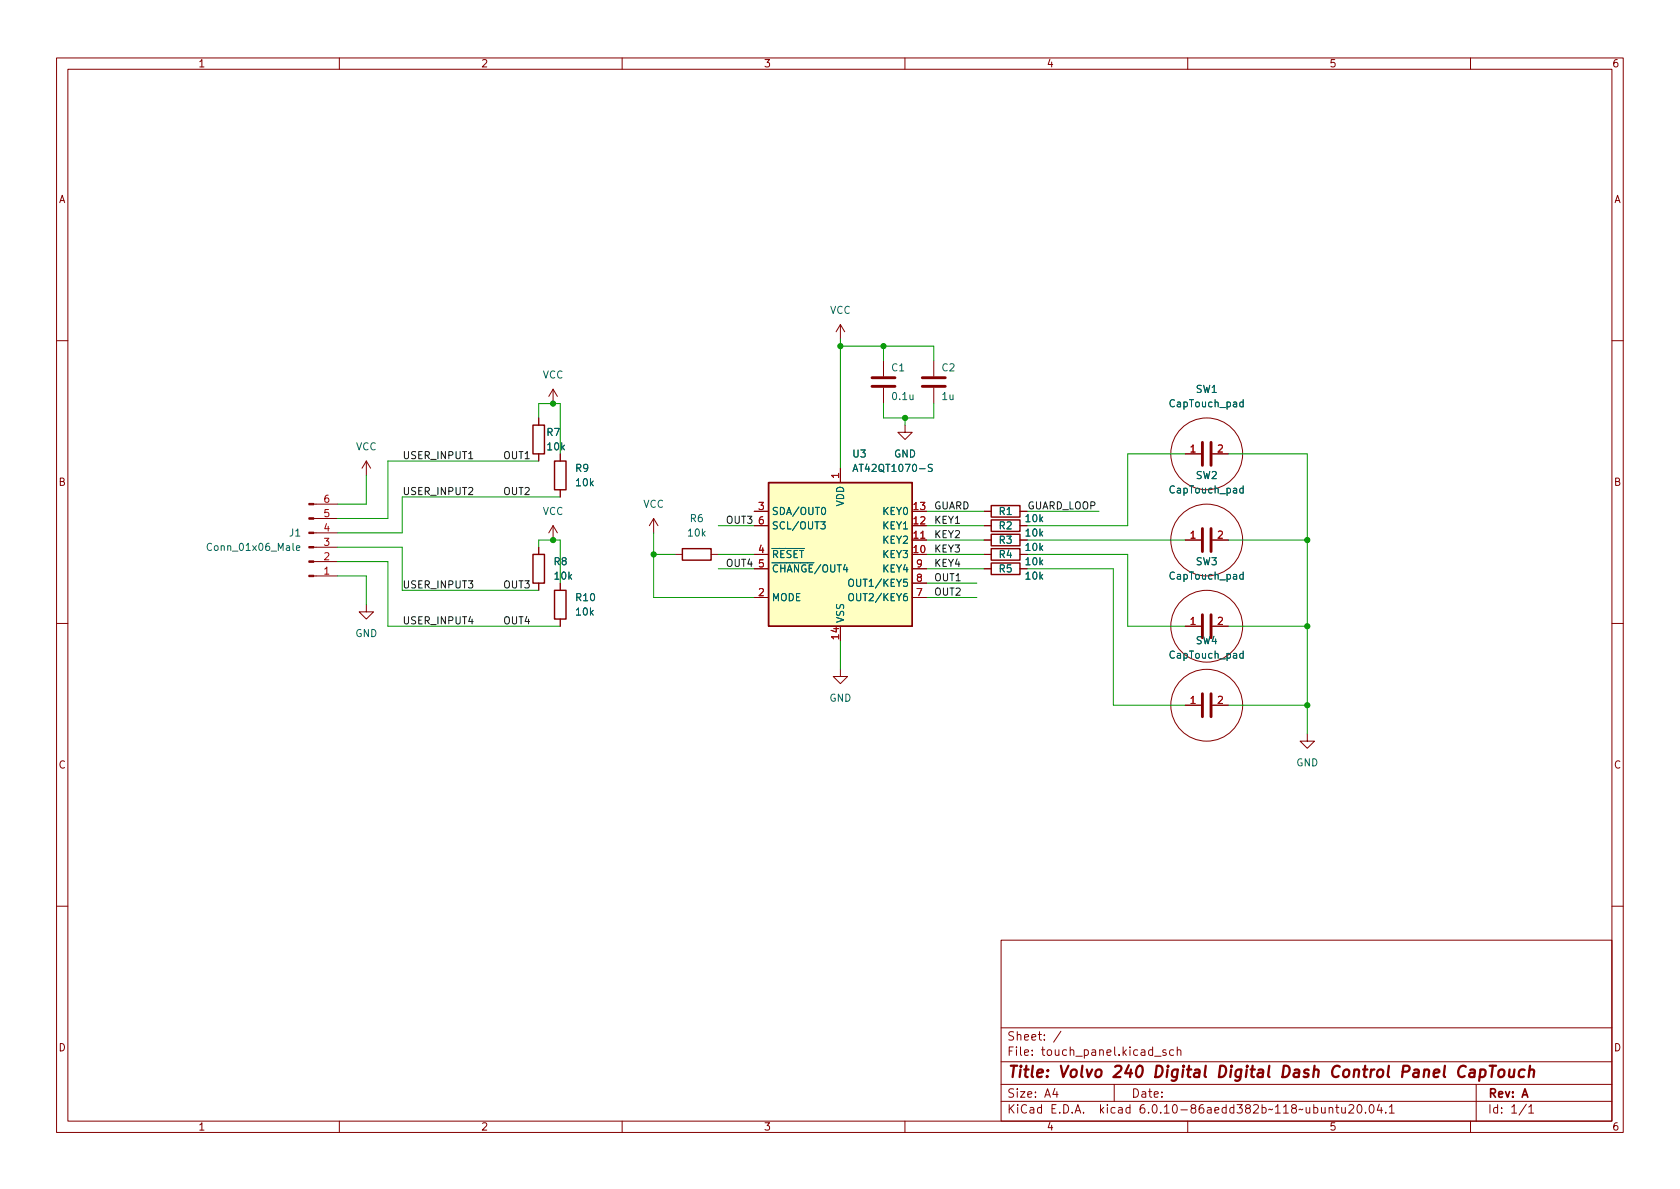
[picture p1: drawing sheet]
<svg xmlns="http://www.w3.org/2000/svg" width="297mm" height="210mm" viewBox="0 0 297 210" stroke-linecap="round" stroke-linejoin="round" font-family="sans-serif">
<g fill="none" stroke="#840000" stroke-width=".18">
<path d="M10 10.2h277v190.1h-277zM12 12.2h273v186.1h-273zM60 10.2v2M110 10.2v2M160 10.2v2M210 10.2v2M260 10.2v2M148.6 57.4l-.8 1.3M148.6 57.4v2.5M148.6 57.4l.8 1.3M10 60.2h2M95.2 73.9v1.3"/>
<path d="M97.8 68.8l-.8 1.3M97.8 68.8v2.6M97.8 68.8l.8 1.3M156.2 63.7v2.8M156.2 68.6v2.8M160 75.2v1.2h1.3l-1.3 1.3-1.3-1.3h1.3M165.1 63.7v2.8M165.1 68.6v2.8M285 60.2h2M55.5 89.1h4.2M55.5 91.7h4.2M55.5 94.2h4.2"/>
<path d="M55.5 96.8h4.2M55.5 99.3h4.2M64.8 81.5l-.8 1.3M64.8 81.5v2.6M64.8 81.5l.7 1.3M95.2 80.3v1.2M95.2 96.8v1.2M97.8 93v2.5M97.8 93l-.8 1.2M97.8 93l.8 1.2M99.1 80.3v1.2M99.1 86.6v1.3"/>
<path d="M115.6 91.7l-.8 1.3M115.6 91.7v2.5M115.6 91.7l.7 1.3M119.4 98h1.2M125.7 98h1.3M133.3 93h2.6M133.3 98h2.6M133.3 90.4h2.6M148.6 82.8v2.5M161.3 95.5h2.5M174 93h1.3M174 98h1.3"/>
<path d="M174 95.5h1.3M174 90.4h1.3M180.3 93h1.3M180.3 98h1.3M180.3 95.5h1.3M180.3 90.4h1.3M209.5 95.5h2.8M209.5 80.3h2.8M214.4 95.5h2.8M214.4 80.3h2.8M10 110.2h2M55.5 101.8h4.2"/>
<path d="M64.8 106.9v1.3h1.2l-1.2 1.3-1.3-1.3h1.3M95.2 103.1v1.3M99.1 103.1v1.3M99.1 109.5v1.2M133.3 105.7h2.6M133.3 100.6h2.6M148.6 118.4v1.2h1.3l-1.3 1.3-1.3-1.3h1.3M161.3 105.7h2.5M161.3 100.6h2.5M161.3 103.1h2.5M174 100.6h1.3M180.3 100.6h1.3"/>
<path d="M209.5 110.7h2.8M214.4 110.7h2.8M285 110.2h2M209.5 124.7h2.8M214.4 124.7h2.8M231.1 129.8v1.3h1.3l-1.3 1.2-1.2-1.2h1.2M10 160.2h2M177 166.3h108v32h-108zM285 160.2h2M60 198.3v2M110 198.3v2M160 198.3v2"/>
<path d="M177 194.8h108M177 191.8h108M177 187.8h108M177 181.8h108M186.5 192.5l-.4 1h1M186.9 193v1M187.6 182.4l-1.3 1.9M197 191.8v3M204.1 186.8h1.2M206.1 185.7l-.3-.1-.2 .2v.3l.5 .1v.4h-.5M207.5 185.7l-.4-.1-.3 .3v.4l.1 .3h.6M208.1 185.8l.3-.2 .3 .1 .1 .9"/>
<path d="M208.1 185.1v1.5M210 198.3v2M235 196l.2-.2 .4 .1v.9M235 195.8v1M236.1 195.8h.6M236.4 195.3v1.3l.3 .2M237.2 195.8l.1 1h.3l.3-.1M237.9 195.8v1M238.5 195.5l.6-.2 .2 .2 .1 .3-1 1h1M240.1 195.5l.2-.2a.81 .81 0 0 1 .6 .7 .81 .81 0 0 1-.3 .8h-.2a.81 .81 0 0 1-.3-1.3zM241.4 196.7v.1M242.3 195.4l.1-.1a.81 .81 0 0 1 .6 .7 .81 .81 0 0 1-.3 .8h-.1a.81 .81 0 0 1-.6-.6 .81 .81 0 0 1 .3-.8z"/>
<path d="M243.9 195.3l-.4 1h.9M244.2 195.8v1M245 196.7v.1M245.6 195.8l.5-.5v1.5M245.6 196.8h.9M260 198.3v2M261 191.8v6.5M269.9 195.3l-1.3 1.9M270.3 195.8l.4-.5v1.5M270.3 196.8h.9"/>
<circle cx="213.4" cy="80.3" r="6.3"/>
<circle cx="213.4" cy="95.5" r="6.3"/>
<circle cx="213.4" cy="110.7" r="6.3"/>
<circle cx="213.4" cy="124.7" r="6.3"/>
</g>
<g fill="none" stroke="#840000" stroke-width=".4">
<path d="M259.2 188.7a.88 .88 0 0 0-1-.1 .88 .88 0 0 0-.4 1 .69 .69 0 0 0 .3 .8 .69 .69 0 0 0 .9-.1M260 189.2l.2-.1 .5 .1v1.3M260.8 189.6l-.7 .1a.4 .4 0 0 0-.3 .3 .4 .4 0 0 0 .2 .5l.7-.1M261.8 189.2l.2-.1 .5 .1 .2 .3-.1 .6a.66 .66 0 0 1-1 .3M261.8 189.1l-.3 2M263.4 188.5h1.1M264 188.5l-.3 2M265.1 189.3a.52 .52 0 0 1 .5-.2 .52 .52 0 0 1 .4 .4l-.1 .6a.55 .55 0 0 1-.5 .4 .55 .55 0 0 1-.5-.4zM266.9 189.1v1.3a.57 .57 0 0 0 .7-.1M267.8 189.1l-.2 1.4M269.6 189.2a.66 .66 0 0 0-1 .3l-.1 .6 .2 .3 .1 .1 .6-.1M270.4 189.3a.49 .49 0 0 1 .9 .1l-.2 1.1"/>
<path d="M270.5 188.5l-.2 2"/>
</g>
<path d="M94.2 75.2h2.1v5.1h-2.1zM94.2 98h2.1v5.1h-2.1zM98 81.5h2.1v5.1h-2.1zM120.6 97h5.1v2.1h-5.1zM135.9 85.3h25.4v25.4h-25.4zM175.3 91.9h5v2.1h-5zM175.3 97h5v2.1h-5zM175.3 89.4h5v2h-5zM175.3 94.5h5v2h-5zM175.3 99.6h5v2h-5zM98 104.4h2.1v5.1h-2.1z" fill="none" stroke="#840000" stroke-width=".25"/>
<path d="M154.2 68.3h4M154.2 66.8h4M163.1 68.3h4M163.1 66.8h4M212.6 78.2v4.1M214.1 78.2v4.1M212.6 93.5v4M214.1 93.5v4M212.6 108.7v4.1M214.1 108.7v4.1M212.6 122.7v4M214.1 122.7v4" fill="none" stroke="#840000" stroke-width=".51"/>
<g fill="none" stroke="#006464" stroke-width=".18">
<path d="M219.8 71.2l-.4-.1-.2 .2 .1 .6h.5M219.8 70.7v1.2M52.4 96.9l.6-.1v-.2l-.4-.1-.2 .2 .1 .6h.5M145.1 92.3h.8l-.4 .4 .3 .2v.5l-.1 .1-.6-.1M145.4 89.8l.1-.1a.68 .68 0 0 1 .5 .7 .68 .68 0 0 1-.5 .6l-.1-.1-.2-.4zM150.8 83.4l.4-1.3 .5 1.3M150.9 83h.6M164.8 82.2l-.4-.1-.2 .1v.4l.5 .2 .1 .3-.2 .3-.5-.1M219.8 86.4l-.4-.1-.2 .3 .1 .5h.5M219.8 85.9v1.3M150.2 105h.2a.43 .43 0 0 1 .5 .4v.4a.42 .42 0 0 1-.4 .5 .42 .42 0 0 1-.4-.5v-.4zM150.2 102.5l.2-.1a.43 .43 0 0 1 .5 .4v.5a.42 .42 0 0 1-.4 .4 .42 .42 0 0 1-.4-.4v-.5z"/>
<path d="M219.8 115.6l-.4-.1-.2 .3 .1 .5h.5M219.8 101.6h-.4l-.2 .2 .1 .6h.5M219.8 101.2v1.2M219.8 115.1v1.3"/>
</g>
<path d="M135.9 85.3h25.4v25.4h-25.4z" fill="#ffffc2" stroke="#ffffc2" stroke-width=".18"/>
<g fill="#840000" stroke="#840000" stroke-width=".18">
<path d="M54.6 89h.9v.3h-.9z"/>
<path d="M54.6 91.6h.9v.2h-.9z"/>
<path d="M54.6 94.1h.9v.3h-.9z"/>
<path d="M54.6 96.6h.9v.3h-.9z"/>
<path d="M54.6 99.2h.9v.2h-.9z"/>
<path d="M54.6 101.7h.9v.3h-.9z"/>
</g>
<path d="M82.9 81.1h.7" fill="none" stroke="#0f0f0f" stroke-width=".18"/>
<g fill="none" stroke="#009600" stroke-width=".18">
<path d="M148.6 59.9v22.9M95.2 73.9v-2.5h3.9v8.9M148.6 61.2h16.5v2.5M156.2 61.2v2.5M156.2 71.4v2.5h8.9v-2.5M160 73.9v1.3M59.7 99.3h8.9v11.4h30.5M59.7 96.8h11.4v7.6h24.1M64.8 84.1v5h-5.1M95.2 96.8v-1.3h3.9v7.6M95.2 81.5h-26.6v10.2h-8.9M99.1 87.9h-28v6.3h-11.4"/>
<path d="M115.6 98h3.8M115.6 94.2v11.5h17.7M127 93h6.3M127 98h6.3M163.8 93h10.2M163.8 95.5h10.2M163.8 90.4h10.2M163.8 98h10.2M181.6 95.5h27.9M181.6 90.4h12.7M181.6 98h17.8v12.7h10.1M209.5 80.3h-10.1v12.7h-17.8"/>
<path d="M217.2 95.5h13.9M217.2 80.3h13.9v49.5M59.7 101.8h5.1v5.1M127 100.6h6.3M148.6 113.3v5.1M163.8 103.1h8.9M163.8 100.6h10.2M163.8 105.7h8.9M181.6 100.6h15.2v24.1h12.7M217.2 110.7h13.9M217.2 124.7h13.9"/>
</g>
<g fill="#009600" stroke="#009600" stroke-width=".18">
<circle cx="156.2" cy="61.2" r=".46"/>
<circle cx="160" cy="73.9" r=".46"/>
<circle cx="115.6" cy="98" r=".46"/>
<circle cx="148.6" cy="61.2" r=".46"/>
<circle cx="97.8" cy="71.4" r=".46"/>
<circle cx="97.8" cy="95.5" r=".46"/>
<circle cx="231.1" cy="124.7" r=".46"/>
<circle cx="231.1" cy="110.7" r=".46"/>
<circle cx="231.1" cy="95.5" r=".46"/>
</g>
<text font-size="2.8" fill="#840000" x="178" y="190.6">Title: Volvo 240 Digital Digital Dash Control Panel CapTouch</text>
<g font-size="2.1" fill="#840000">
<text x="178" y="184">Sheet: /</text>
<text x="178" y="186.7">File: touch_panel.kicad_sch</text>
<text x="178" y="196.9">KiCad E.D.A. kicad 6.0.10-86aedd382b~118~ubuntu20.04.1</text>
<text x="178" y="194.1">Size: A4</text>
<text x="200" y="194.1">Date:</text>
<text x="263" y="194.1">Rev: A</text>
<text x="263" y="196.9">Id: 1/1</text>
</g>
<g font-size="1.8" fill="#840000">
<text x="35" y="11.9">1</text>
<text x="85" y="11.9">2</text>
<text x="135" y="11.9">3</text>
<text x="185" y="11.9">4</text>
<text x="235" y="11.9">5</text>
<text x="285" y="11.9">6</text>
<text x="10.3" y="35.9">A</text>
<text x="285.3" y="35.9">A</text>
<text x="10.3" y="85.9">B</text>
<text x="285.3" y="85.9">B</text>
<text x="10.3" y="135.9">C</text>
<text x="285.3" y="135.9">C</text>
<text x="10.3" y="185.9">D</text>
<text x="285.3" y="185.9">D</text>
<text x="35" y="199.9">1</text>
<text x="85" y="199.9">2</text>
<text x="135" y="199.9">3</text>
<text x="185" y="199.9">4</text>
<text x="235" y="199.9">5</text>
<text x="285" y="199.9">6</text>
</g>
<g font-size="1.8" fill="#006464">
<text x="146.7" y="55.5">VCC</text>
<text x="157.7" y="65.7">C1</text>
<text x="166.6" y="65.7">C2</text>
<text x="95.9" y="66.9">VCC</text>
<text x="157.9" y="70.7">0.1u</text>
<text x="166.6" y="70.7">1u</text>
<text x="211.4" y="69.5">SW1</text>
<text x="96.7" y="77.1">R7</text>
<text x="207" y="72">CapTouch_pad</text>
<text x="62.9" y="79.6">VCC</text>
<text x="96.8" y="79.6">10k</text>
<text x="101.8" y="83.4">R9</text>
<text x="150.8" y="80.9">U3</text>
<text x="151.6" y="83.4">AT42QT1070-S</text>
<text x="158.1" y="80.9">GND</text>
<text x="101.9" y="86">10k</text>
<text x="113.7" y="89.8">VCC</text>
<text x="149.2" y="89.6" transform="rotate(-90 149.2 89.6)">VDD</text>
<text x="207" y="87.2">CapTouch_pad</text>
<text x="211.4" y="84.7">SW2</text>
<text x="51.2" y="94.9">J1</text>
<text x="95.9" y="91.1">VCC</text>
<text x="121.7" y="94.9">10k</text>
<text x="122.1" y="92.3">R6</text>
<text x="136.4" y="91.1">SDA/OUT0</text>
<text x="136.4" y="93.6">SCL/OUT3</text>
<text x="156.2" y="93.6">KEY1</text>
<text x="156.2" y="91.1">KEY0</text>
<text x="176.7" y="93.6">R2</text>
<text x="176.7" y="91.1">R1</text>
<text x="181.4" y="94.9">10k</text>
<text x="181.4" y="92.3">10k</text>
<text x="37.2" y="97.4">Conn_01x06_Male</text>
<text x="98" y="99.9">R8</text>
<text x="136.4" y="98.7">~{RESET}</text>
<text x="136.4" y="101.2">~{CHANGE}/OUT4</text>
<text x="156.2" y="98.7">KEY3</text>
<text x="156.2" y="96.1">KEY2</text>
<text x="156.2" y="101.2">KEY4</text>
<text x="176.7" y="98.7">R4</text>
<text x="176.7" y="96.1">R3</text>
<text x="176.7" y="101.2">R5</text>
<text x="181.4" y="99.9">10k</text>
<text x="181.4" y="97.4">10k</text>
<text x="211.4" y="99.9">SW3</text>
<text x="98.1" y="102.5">10k</text>
<text x="101.9" y="106.3">R10</text>
<text x="136.4" y="106.3">MODE</text>
<text x="151" y="106.3">OUT2/KEY6</text>
<text x="151" y="103.8">OUT1/KEY5</text>
<text x="181.4" y="102.5">10k</text>
<text x="207" y="102.5">CapTouch_pad</text>
<text x="62.8" y="112.6">GND</text>
<text x="101.9" y="108.8">10k</text>
<text x="149.2" y="110.2" transform="rotate(-90 149.2 110.2)">VSS</text>
<text x="211.4" y="113.9">SW4</text>
<text x="207" y="116.5">CapTouch_pad</text>
<text x="146.6" y="124.1">GND</text>
<text x="229.2" y="135.5">GND</text>
</g>
<g font-size="1.8" fill="#0f0f0f">
<text x="71.1" y="81.2">USER_INPUT1</text>
<text x="88.9" y="81.2">OUT1</text>
<text x="71.1" y="87.5">USER_INPUT2</text>
<text x="88.9" y="87.5">OUT2</text>
<text x="128.3" y="92.6">OUT3</text>
<text x="165.1" y="90.1">GUARD</text>
<text x="165.1" y="92.6">KEY1</text>
<text x="165.1" y="95.1">KEY2</text>
<text x="181.6" y="90.1">GUARD_LOOP</text>
<text x="128.3" y="100.2">OUT4</text>
<text x="165.1" y="100.2">KEY4</text>
<text x="165.1" y="97.7">KEY3</text>
<text x="71.1" y="104">USER_INPUT3</text>
<text x="88.9" y="104">OUT3</text>
<text x="165.1" y="102.8">OUT1</text>
<text x="165.1" y="105.3">OUT2</text>
<text x="71.1" y="110.4">USER_INPUT4</text>
<text x="88.9" y="110.4">OUT4</text>
</g>
<g font-size="1.8" fill="#a90000">
<text x="210.5" y="80">1</text>
<text x="215.3" y="80">2</text>
<text x="57.3" y="88.9">6</text>
<text x="148.3" y="84.6" transform="rotate(-90 148.3 84.6)">1</text>
<text x="57.3" y="94">4</text>
<text x="57.3" y="91.4">5</text>
<text x="134.1" y="90.2">3</text>
<text x="134.1" y="92.7">6</text>
<text x="161.6" y="95.2">11</text>
<text x="161.6" y="92.7">12</text>
<text x="161.6" y="90.2">13</text>
<text x="210.5" y="95.2">1</text>
<text x="215.3" y="95.2">2</text>
<text x="57.3" y="101.6">1</text>
<text x="57.3" y="99.1">2</text>
<text x="57.3" y="96.5">3</text>
<text x="134.1" y="97.8">4</text>
<text x="134.1" y="100.3">5</text>
<text x="161.6" y="97.8">10</text>
<text x="162.1" y="100.3">9</text>
<text x="134.1" y="105.4">2</text>
<text x="162.1" y="105.4">7</text>
<text x="162.1" y="102.9">8</text>
<text x="148.3" y="113" transform="rotate(-90 148.3 113)">14</text>
<text x="210.5" y="110.5">1</text>
<text x="215.3" y="110.5">2</text>
<text x="210.5" y="124.5">1</text>
<text x="215.3" y="124.5">2</text>
</g>
</svg>
